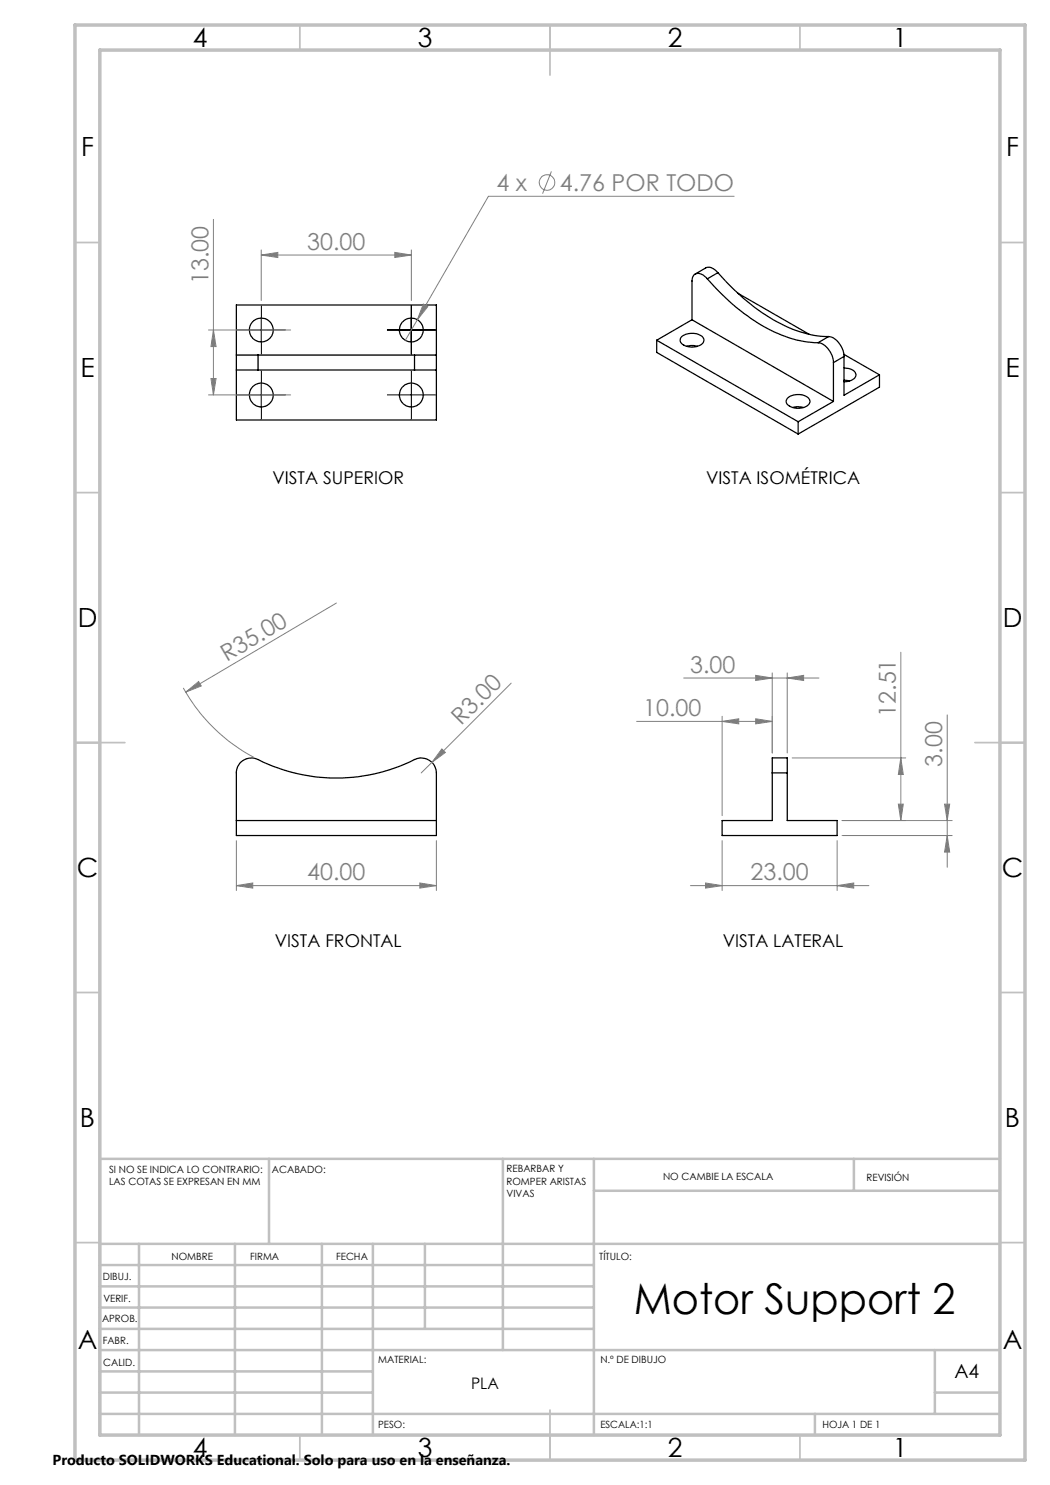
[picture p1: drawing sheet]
<svg xmlns="http://www.w3.org/2000/svg" width="210mm" height="297mm" viewBox="0 0 210 297" stroke-linecap="round" stroke-linejoin="round" font-family="sans-serif">
<g fill="none" stroke="#000" stroke-width=".25">
<path d="M141.5 55.8a1.97 1.97 0 0 0-2.7-.8l-.3 .5-.1 .7v7.8M141.5 55.8a39.5 39.5 0 0 0 16.4 11.8 19.6 19.6 0 0 0 5.7 .9M143.6 54.5a38.6 38.6 0 0 0 16.4 11.9 16.9 16.9 0 0 0 5.7 .9M143.6 54.5a2.08 2.08 0 0 0-2.5-.9l-2.1 1.2M143.6 54.5l-2.1 1.3M147.6 58.7l14.2 8.1M47.3 74h4.3M47.3 71h4.3M47.3 61h40v23h-40zM51.6 74h31.3M51.6 71h31.3M51.6 71v3"/>
<path d="M82.9 74h4.4M82.9 71h4.4M82.9 71v3M131.3 68v2.5l28.3 16.3M131.3 68l28.3 16.3M136.5 67.2a3.3 3.3 0 0 1 4.1 .4 1.14 1.14 0 0 1-1 1.6 2.95 2.95 0 0 1-3.5-.9v-.6zM137.3 69.2l.8-.1 1.4 .1M138.4 64l28.3 16.3M138.4 64l-7.1 4M157.6 79.6a3.2 3.2 0 0 1 4.3 .3 1.38 1.38 0 0 1-1.4 1.7 2.71 2.71 0 0 1-3.3-1.2zM163.6 68.5a4.2 4.2 0 0 1 3.1 4M165.7 67.3a4.2 4.2 0 0 1 3.1 4"/>
<path d="M165.7 67.3l-2.1 1.2M166.7 72.5v7.8M168.8 70.9l7.1 4.1M168.8 73.6a2.18 2.18 0 0 1 2.4 1.4 2.13 2.13 0 0 1-2.4 1.3M168.8 76.1l1.1 .1M168.8 71.3v7.8l7.1-4.1M168.8 71.3l-2.1 1.2M175.9 75v2.4l-16.3 9.4M158.5 81.5l.9-.2 1.3 .2M159.6 84.3v2.5M166.7 80.3l-7.1 4M48 152.5a3.2 3.2 0 0 1 3.6-.6 35.2 35.2 0 0 0 31.9-.2 3 3 0 0 1 3.8 2.9v12.5h-40v-12.8l.2-1z"/>
<path d="M154.4 154.6v-3h3v3M154.4 154.6v9.5h-10v3h23v-3h-10v-9.5M154.4 154.6h3M47.3 164.1h40"/>
<circle cx="52.2" cy="79" r="2.39"/>
<circle cx="52.2" cy="66" r="2.37"/>
<circle cx="82.3" cy="79" r="2.39"/>
<circle cx="82.3" cy="66" r="2.37"/>
</g>
<g fill="none" stroke="#808080" stroke-width=".2">
<path d="M110.3 34.3l-1.8 4.4M146.8 39.3h-49.1l-14.2 24.7M42.7 43.9v35.1M52.2 51l3.4-.5v1zM52.2 50v10.1M52.2 51h30.1M79 50.5l3.3 .5-3.3 .5zM82.3 50v10.1M41.7 66h16.4M41.7 79h16.4M42.2 75.7h1l-.5 3.3zM42.7 66l.5 3.3h-1z"/>
<path d="M83.5 64l-2.4 4M84.7 60.8l.8 .5-2 2.7zM36.7 137.6a35 35 0 0 0 14 13.8M37.1 138.4l2.6-2.1 .6 .9zM67.3 120.6l-30.2 17.8M102.2 136.6l-15.8 15.9M136.7 135.6h27.1M151.1 135.1l3.3 .5-3.3 .5zM154.4 134.6v16M157.4 135.6l3.3-.5v1zM157.4 134.6v16M180.2 130.5v33.6"/>
<path d="M86.4 152.5l-2.2 2.1M88.4 149.8l.7 .7-2.7 2zM127.3 144.3h27.1M144.4 144.3l3.3-.5v1zM144.4 143.3v19.8M151.1 143.8l3.3 .5-3.3 .5zM158.4 151.6h22.8M180.2 151.6l.5 3.3h-1zM189.4 143v30.5M47.3 177.1l3.3-.5v1zM47.3 168.1v10M47.3 177.1h40"/>
<path d="M84 176.6l3.3 .5-3.3 .5zM87.3 168.1v10M138.1 177.1h35.7M141.1 176.6l3.3 .5-3.3 .5zM144.4 168.1v10M167.4 177.1l3.3-.5v1zM167.4 168.1v10M168.4 164.1h22M168.4 167.1h22M179.7 160.8h1l-.5 3.3zM188.9 160.8h1l-.5 3.3zM189.4 167.1l.5 3.3h-1z"/>
<circle cx="109.4" cy="36.5" r="1.55"/>
</g>
<g fill="none" stroke="#000" stroke-width=".2" stroke-dasharray="15.2 1.3 1.3 1.3" stroke-linecap="butt">
<path d="M49.8 66h-2.4M49.8 79h-2.4M52.3 63.5v-2.4M52.3 68.5v2.4M52.3 76.5v-2.4M54.8 66h2.4M54.8 79h2.4M79.8 66h-2.4M79.8 79h-2.4M82.3 63.5v-2.4M82.3 68.5v2.4M82.3 76.5v-2.4"/>
<path d="M84.8 66h2.4M84.8 79h2.4M52.3 81.5v2.4M82.3 81.5v2.4"/>
</g>
<path d="M49.8 66h5M49.8 79h5M52.2 63.5v5M52.2 76.5v5M79.8 66h5M79.8 79h5M82.3 63.5v5M82.3 76.5v5" fill="none" stroke="#000" stroke-width=".2"/>
<g fill="none" stroke="#c0c0c0" stroke-width=".35">
<path d="M60 5v5M110 5v10M160 5v5M15 48.5h5M200 48.5h5M15 98.5h5M200 98.5h5M15 148.5h10M195 148.5h10M15 198.5h5M200 198.5h5M15 248.5h5"/>
<path d="M200 248.5h5M60 287v5M110 282v10M160 287v5"/>
</g>
<g fill="none" stroke="#c0c0c0" stroke-width=".5">
<path d="M53.8 231.8v17M100.6 231.8v38.2M118.8 231.8v55.2M118.8 238.2h81.2M170.8 231.8v6.4M200 231.8h-180v55.2M20 248.8h180M20 257.3h98.8M20 253h98.8M27.8 248.8v38.2M47 248.8v38.2M64.4 248.8v38.2"/>
<path d="M74.6 248.8v38.2M85 248.8v17M20 265.8h98.8M20 261.5h98.8M20 278.5h54.6M20 274.3h54.6M20 270h180M187 278.5h13M187 270v12.8M20 282.8h180M163 282.8v4.2"/>
</g>
<path d="M15 5h190v287h-190zM20 10h180v277h-180z" fill="none" stroke="#c0c0c0" stroke-width=".7"/>
<g fill="#808080">
<path d="M37.1 138.4l2.6-2.1 .6 .9z"/>
<path d="M88.4 149.8l.7 .7-2.7 2z"/>
<path d="M157.4 135.6l3.3-.5v1zM151.1 135.1l3.3 .5-3.3 .5z"/>
<path d="M47.3 177.1l3.3-.5v1zM84 176.6l3.3 .5-3.3 .5zM141.1 176.6l3.3 .5-3.3 .5zM167.4 177.1l3.3-.5v1zM144.4 144.3l3.3-.5v1zM151.1 143.8l3.3 .5-3.3 .5zM84.7 60.8l-1.2 3.2 2-2.7zM52.2 51l3.4-.5v1zM79 50.5l3.3 .5-3.3 .5z"/>
<path d="M179.7 160.8h1l-.5 3.3zM180.2 151.6l.5 3.3h-1z"/>
<path d="M188.9 160.8h1l-.5 3.3zM189.4 167.1l.5 3.3h-1zM42.7 66l.5 3.3h-1zM42.2 75.7h1l-.5 3.3z"/>
</g>
<text font-size="8.5" x="126.7" y="262.8">Motor Support 2</text>
<g font-size="5.3">
<text x="38.5" y="9.5">4</text>
<text x="83.5" y="9.5">3</text>
<text x="133.6" y="9.5">2</text>
<text x="178.6" y="9.5">1</text>
<text x="16.2" y="31.2">F</text>
<text x="201.2" y="31.2">F</text>
<text x="16.1" y="75.5">E</text>
<text x="201.1" y="75.5">E</text>
<text x="15.5" y="125.5">D</text>
<text x="200.5" y="125.5">D</text>
<text x="15.4" y="175.5">C</text>
<text x="200.4" y="175.5">C</text>
<text x="16" y="225.5">B</text>
<text x="201" y="225.5">B</text>
<text x="15.5" y="269.7">A</text>
<text x="200.5" y="269.7">A</text>
<text x="38.5" y="291.5">4</text>
<text x="83.5" y="291.5">3</text>
<text x="133.6" y="291.5">2</text>
<text x="178.6" y="291.5">1</text>
</g>
<g font-size="4.7" fill="#808080">
<text x="99.3" y="38.2">4 x</text>
<text x="112" y="38.2">4.76 POR TODO</text>
<text x="61.5" y="50">30.00</text>
<text x="41.7" y="56.8" transform="rotate(-90 41.7 56.8)">13.00</text>
<text x="45.4" y="132.4" transform="rotate(-31 45.4 132.4)">R35.00</text>
<text x="138" y="134.6">3.00</text>
<text x="128.6" y="143.2">10.00</text>
<text x="179.2" y="143.4" transform="rotate(-90 179.2 143.4)">12.51</text>
<text x="92.2" y="145.2" transform="rotate(-45 92.2 145.2)">R3.00</text>
<text x="188.4" y="153.3" transform="rotate(-90 188.4 153.3)">3.00</text>
<text x="61.5" y="176.1">40.00</text>
<text x="150.1" y="176.1">23.00</text>
</g>
<text font-size="3.9" x="190.9" y="275.5">A4</text>
<g font-size="3.5">
<text x="54.5" y="96.9">VISTA SUPERIOR</text>
<text x="141.2" y="96.9">VISTA ISOMÉTRICA</text>
<text x="55" y="189.5">VISTA FRONTAL</text>
<text x="144.5" y="189.5">VISTA LATERAL</text>
</g>
<text font-size="3.2" x="94.2" y="277.9">PLA</text>
<text font-size="2.9" x="10.5" y="292.9">Producto SOLIDWORKS Educational. Solo para uso en la enseñanza.</text>
<g font-size="2">
<text x="21.8" y="234.6">SI NO SE INDICA LO CONTRARIO:</text>
<text x="21.8" y="237.1">LAS COTAS SE EXPRESAN EN MM</text>
<text x="54.4" y="234.6">ACABADO:</text>
<text x="101.3" y="234.5">REBARBAR Y</text>
<text x="101.3" y="237">ROMPER ARISTAS</text>
<text x="101.3" y="239.5">VIVAS</text>
<text x="132.6" y="236">NO CAMBIE LA ESCALA</text>
<text x="173.3" y="236.2">REVISIÓN</text>
<text x="34.3" y="252">NOMBRE</text>
<text x="50" y="251.9">FIRMA</text>
<text x="67.2" y="251.9">FECHA</text>
<text x="119.9" y="251.9">TÍTULO:</text>
<text x="20.6" y="256.1">DIBUJ.</text>
<text x="20.7" y="260.3">VERIF.</text>
<text x="20.4" y="264.4">APROB.</text>
<text x="20.5" y="268.8">FABR.</text>
<text x="20.7" y="273.1">CALID.</text>
<text x="75.6" y="272.5">MATERIAL:</text>
<text x="120.1" y="272.5">N.º DE DIBUJO</text>
<text x="75.6" y="285.5">PESO:</text>
<text x="120.1" y="285.6">ESCALA:1:1</text>
<text x="164.5" y="285.6">HOJA 1 DE 1</text>
</g>
</svg>
